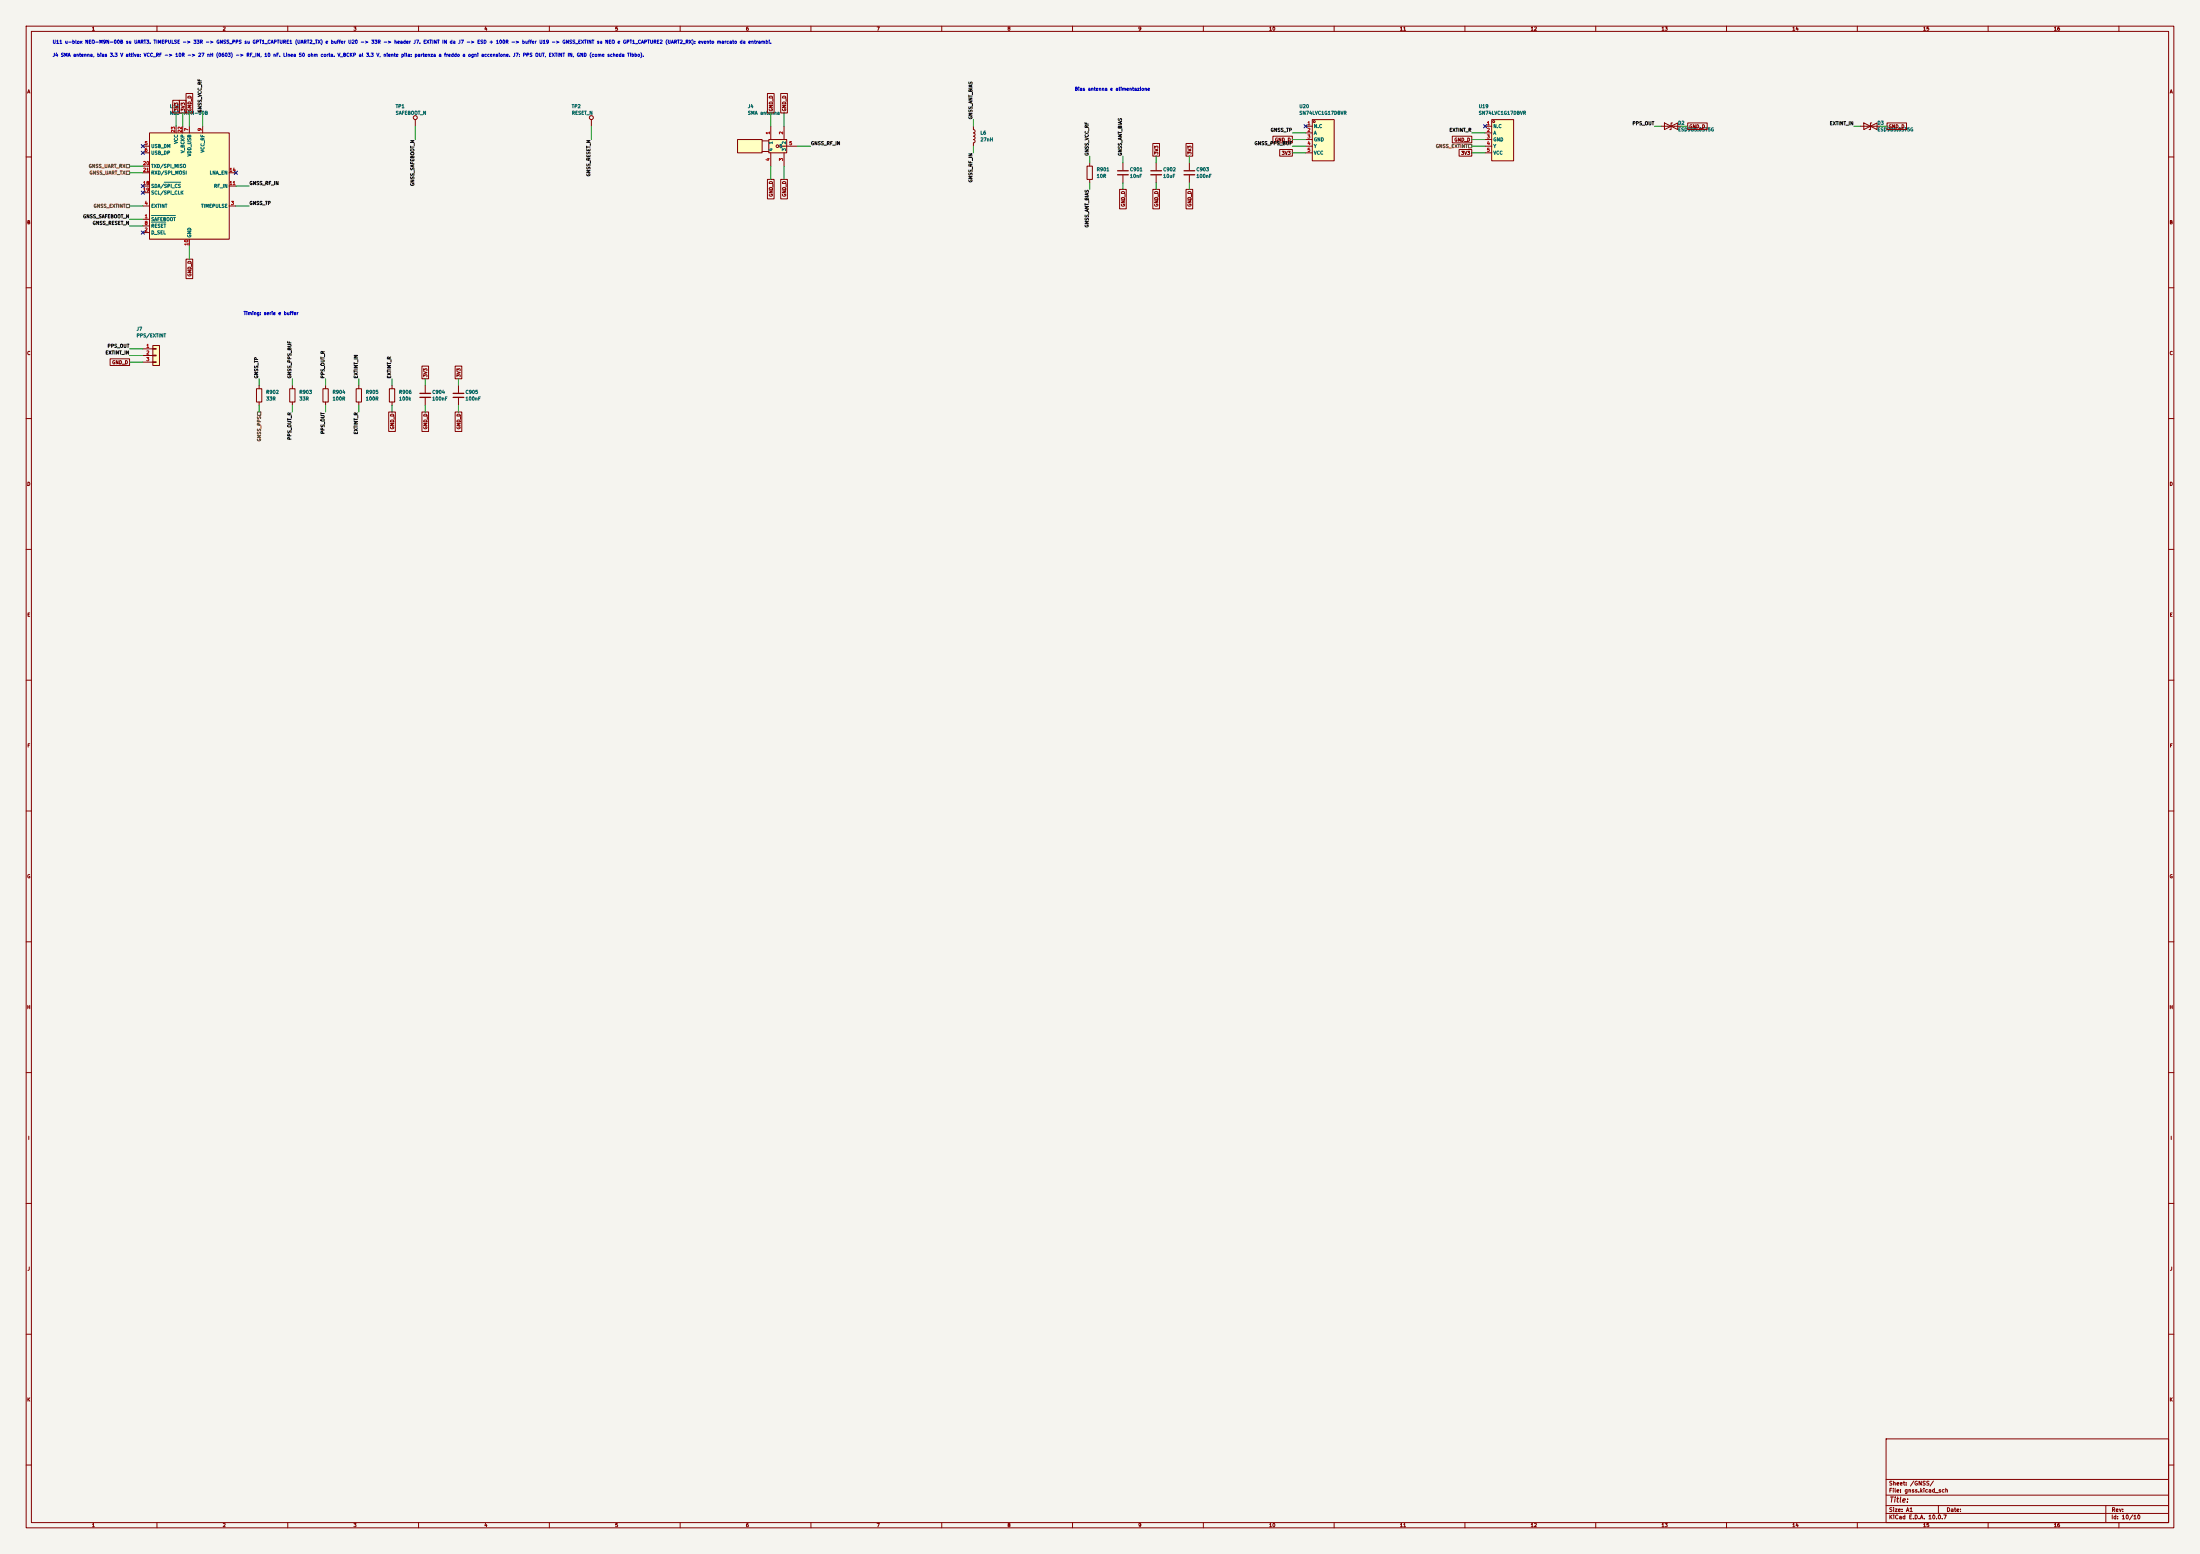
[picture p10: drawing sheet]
(kicad_sch (version 20260306) (generator "eeschema") (generator_version "10.0") (paper "A1") (lib_symbols (symbol "RF_GPS:NEO-M9N"
  (exclude_from_sim no)
  (in_bom yes)
  (on_board yes)
  (in_pos_files yes)
  (duplicate_pin_numbers_are_jumpers no)
  (property "Reference" "U" (at -13.97 21.59 0) (show_name no) (do_not_autoplace no) (effects (font (size 1.27 1.27))))
  (property "Value" "NEO-M9N" (at 11.43 21.59 0) (show_name no) (do_not_autoplace no) (effects (font (size 1.27 1.27))))
  (property "Footprint" "RF_GPS:ublox_NEO" (at 10.16 -21.59 0) (show_name no) (do_not_autoplace no) (hide yes) (effects (font (size 1.27 1.27))))
  (property "Datasheet" "https://www.u-blox.com/sites/default/files/NEO-M9N-00B_DataSheet_UBX-19014285.pdf" (at 0 0 0) (show_name no) (do_not_autoplace no) (hide yes) (effects (font (size 1.27 1.27))))
  (property "Description" "GNSS Module NEO M8, VCC 2.7V to 3.6V" (at 0 0 0) (show_name no) (do_not_autoplace no) (hide yes) (effects (font (size 1.27 1.27))))
  (symbol "NEO-M9N_0_1"
   (rectangle (start -15.24 20.32) (end 15.24 -20.32) (stroke (width 0.254) (type default)) (fill (type background))))
  (symbol "NEO-M9N_1_1"
   (pin input line (at -17.78 -12.7 0) (length 2.54) (name "~{SAFEBOOT}" (effects (font (size 1.27 1.27)))) (number "1" (effects (font (size 1.27 1.27)))))
   (pin input line (at -17.78 -17.78 0) (length 2.54) (name "D_SEL" (effects (font (size 1.27 1.27)))) (number "2" (effects (font (size 1.27 1.27)))))
   (pin output line (at 17.78 -7.62 180) (length 2.54) (name "TIMEPULSE" (effects (font (size 1.27 1.27)))) (number "3" (effects (font (size 1.27 1.27)))))
   (pin input line (at -17.78 -7.62 0) (length 2.54) (name "EXTINT" (effects (font (size 1.27 1.27)))) (number "4" (effects (font (size 1.27 1.27)))))
   (pin bidirectional line (at -17.78 15.24 0) (length 2.54) (name "USB_DM" (effects (font (size 1.27 1.27)))) (number "5" (effects (font (size 1.27 1.27)))))
   (pin bidirectional line (at -17.78 12.7 0) (length 2.54) (name "USB_DP" (effects (font (size 1.27 1.27)))) (number "6" (effects (font (size 1.27 1.27)))))
   (pin power_in line (at 0 22.86 270) (length 2.54) (name "VDD_USB" (effects (font (size 1.27 1.27)))) (number "7" (effects (font (size 1.27 1.27)))))
   (pin input line (at -17.78 -15.24 0) (length 2.54) (name "~{RESET}" (effects (font (size 1.27 1.27)))) (number "8" (effects (font (size 1.27 1.27)))))
   (pin power_out line (at 5.08 22.86 270) (length 2.54) (name "VCC_RF" (effects (font (size 1.27 1.27)))) (number "9" (effects (font (size 1.27 1.27)))))
   (pin power_in line (at 0 -22.86 90) (length 2.54) (name "GND" (effects (font (size 1.27 1.27)))) (number "10" (effects (font (size 1.27 1.27)))))
   (pin input line (at 17.78 0 180) (length 2.54) (name "RF_IN" (effects (font (size 1.27 1.27)))) (number "11" (effects (font (size 1.27 1.27)))))
   (pin passive line (at 0 -22.86 90) (length 2.54) (hide yes) (name "GND" (effects (font (size 1.27 1.27)))) (number "12" (effects (font (size 1.27 1.27)))))
   (pin passive line (at 0 -22.86 90) (length 2.54) (hide yes) (name "GND" (effects (font (size 1.27 1.27)))) (number "13" (effects (font (size 1.27 1.27)))))
   (pin output line (at 17.78 5.08 180) (length 2.54) (name "LNA_EN" (effects (font (size 1.27 1.27)))) (number "14" (effects (font (size 1.27 1.27)))))
   (pin no_connect line (at 15.24 -10.16 180) (length 2.54) (hide yes) (name "RESERVED" (effects (font (size 1.27 1.27)))) (number "15" (effects (font (size 1.27 1.27)))))
   (pin no_connect line (at 15.24 -12.7 180) (length 2.54) (hide yes) (name "RESERVED" (effects (font (size 1.27 1.27)))) (number "16" (effects (font (size 1.27 1.27)))))
   (pin no_connect line (at 15.24 -15.24 180) (length 2.54) (hide yes) (name "RESERVED" (effects (font (size 1.27 1.27)))) (number "17" (effects (font (size 1.27 1.27)))))
   (pin bidirectional line (at -17.78 0 0) (length 2.54) (name "SDA/~{SPI_CS}" (effects (font (size 1.27 1.27)))) (number "18" (effects (font (size 1.27 1.27)))))
   (pin input line (at -17.78 -2.54 0) (length 2.54) (name "SCL/SPI_CLK" (effects (font (size 1.27 1.27)))) (number "19" (effects (font (size 1.27 1.27)))))
   (pin output line (at -17.78 7.62 0) (length 2.54) (name "TXD/SPI_MISO" (effects (font (size 1.27 1.27)))) (number "20" (effects (font (size 1.27 1.27)))))
   (pin input line (at -17.78 5.08 0) (length 2.54) (name "RXD/SPI_MOSI" (effects (font (size 1.27 1.27)))) (number "21" (effects (font (size 1.27 1.27)))))
   (pin power_in line (at -2.54 22.86 270) (length 2.54) (name "V_BCKP" (effects (font (size 1.27 1.27)))) (number "22" (effects (font (size 1.27 1.27)))))
   (pin power_in line (at -5.08 22.86 270) (length 2.54) (name "VCC" (effects (font (size 1.27 1.27)))) (number "23" (effects (font (size 1.27 1.27)))))
   (pin passive line (at 0 -22.86 90) (length 2.54) (hide yes) (name "GND" (effects (font (size 1.27 1.27)))) (number "24" (effects (font (size 1.27 1.27))))))
  (embedded_fonts no)) (symbol "Device:L"
  (pin_numbers (hide yes))
  (pin_names
   (offset 1.016) (hide yes))
  (exclude_from_sim no)
  (in_bom yes)
  (on_board yes)
  (in_pos_files yes)
  (duplicate_pin_numbers_are_jumpers no)
  (property "Reference" "L" (at -1.27 0 90) (show_name no) (do_not_autoplace no) (effects (font (size 1.27 1.27))))
  (property "Value" "L" (at 1.905 0 90) (show_name no) (do_not_autoplace no) (effects (font (size 1.27 1.27))))
  (property "Footprint" "" (at 0 0 0) (show_name no) (do_not_autoplace no) (hide yes) (effects (font (size 1.27 1.27))))
  (property "Datasheet" "" (at 0 0 0) (show_name no) (do_not_autoplace no) (hide yes) (effects (font (size 1.27 1.27))))
  (property "Description" "Inductor" (at 0 0 0) (show_name no) (do_not_autoplace no) (hide yes) (effects (font (size 1.27 1.27))))
  (symbol "L_0_1"
   (arc (start 0 2.54) (mid 0.6323 1.905) (end 0 1.27) (stroke (width 0) (type default)) (fill (type none)))
   (arc (start 0 1.27) (mid 0.6323 0.635) (end 0 0) (stroke (width 0) (type default)) (fill (type none)))
   (arc (start 0 0) (mid 0.6323 -0.635) (end 0 -1.27) (stroke (width 0) (type default)) (fill (type none)))
   (arc (start 0 -1.27) (mid 0.6323 -1.905) (end 0 -2.54) (stroke (width 0) (type default)) (fill (type none))))
  (symbol "L_1_1"
   (pin passive line (at 0 3.81 270) (length 1.27) (name "1" (effects (font (size 1.27 1.27)))) (number "1" (effects (font (size 1.27 1.27)))))
   (pin passive line (at 0 -3.81 90) (length 1.27) (name "2" (effects (font (size 1.27 1.27)))) (number "2" (effects (font (size 1.27 1.27))))))
  (embedded_fonts no)) (symbol "Connector_Generic:Conn_01x03"
  (pin_names
   (offset 1.016) (hide yes))
  (exclude_from_sim no)
  (in_bom yes)
  (on_board yes)
  (in_pos_files yes)
  (duplicate_pin_numbers_are_jumpers no)
  (property "Reference" "J" (at 0 5.08 0) (show_name no) (do_not_autoplace no) (effects (font (size 1.27 1.27))))
  (property "Value" "Conn_01x03" (at 0 -5.08 0) (show_name no) (do_not_autoplace no) (effects (font (size 1.27 1.27))))
  (property "Footprint" "" (at 0 0 0) (show_name no) (do_not_autoplace no) (hide yes) (effects (font (size 1.27 1.27))))
  (property "Datasheet" "" (at 0 0 0) (show_name no) (do_not_autoplace no) (hide yes) (effects (font (size 1.27 1.27))))
  (property "Description" "Generic connector, single row, 01x03, script generated (kicad-library-utils/schlib/autogen/connector/)" (at 0 0 0) (show_name no) (do_not_autoplace no) (hide yes) (effects (font (size 1.27 1.27))))
  (symbol "Conn_01x03_1_1"
   (rectangle (start -1.27 3.81) (end 1.27 -3.81) (stroke (width 0.254) (type default)) (fill (type background)))
   (rectangle (start -1.27 2.667) (end 0 2.413) (stroke (width 0.1524) (type default)) (fill (type none)))
   (rectangle (start -1.27 0.127) (end 0 -0.127) (stroke (width 0.1524) (type default)) (fill (type none)))
   (rectangle (start -1.27 -2.413) (end 0 -2.667) (stroke (width 0.1524) (type default)) (fill (type none)))
   (pin passive line (at -5.08 2.54 0) (length 3.81) (name "Pin_1" (effects (font (size 1.27 1.27)))) (number "1" (effects (font (size 1.27 1.27)))))
   (pin passive line (at -5.08 0 0) (length 3.81) (name "Pin_2" (effects (font (size 1.27 1.27)))) (number "2" (effects (font (size 1.27 1.27)))))
   (pin passive line (at -5.08 -2.54 0) (length 3.81) (name "Pin_3" (effects (font (size 1.27 1.27)))) (number "3" (effects (font (size 1.27 1.27))))))
  (embedded_fonts no)) (symbol "Connector:TestPoint"
  (pin_numbers (hide yes))
  (pin_names
   (offset 0.762) (hide yes))
  (exclude_from_sim no)
  (in_bom yes)
  (on_board yes)
  (in_pos_files yes)
  (duplicate_pin_numbers_are_jumpers no)
  (property "Reference" "TP" (at 0 6.858 0) (show_name no) (do_not_autoplace no) (effects (font (size 1.27 1.27))))
  (property "Value" "TestPoint" (at 0 5.08 0) (show_name no) (do_not_autoplace no) (effects (font (size 1.27 1.27))))
  (property "Footprint" "" (at 5.08 0 0) (show_name no) (do_not_autoplace no) (hide yes) (effects (font (size 1.27 1.27))))
  (property "Datasheet" "" (at 5.08 0 0) (show_name no) (do_not_autoplace no) (hide yes) (effects (font (size 1.27 1.27))))
  (property "Description" "test point" (at 0 0 0) (show_name no) (do_not_autoplace no) (hide yes) (effects (font (size 1.27 1.27))))
  (symbol "TestPoint_0_1"
   (circle (center 0 3.302) (radius 0.762) (stroke (width 0) (type default)) (fill (type none))))
  (symbol "TestPoint_1_1"
   (pin passive line (at 0 0 90) (length 2.54) (name "1" (effects (font (size 1.27 1.27)))) (number "1" (effects (font (size 1.27 1.27))))))
  (embedded_fonts no)) (symbol "MIKILAB_BWSMA_KE_P001:BWSMA-KE-P001" (in_bom yes) (on_board yes)
  (property
   "Reference"
   "RF"
   (id 0) (at 0 12.70 0) (effects (font (size 1.27 1.27) ) ))
  (property
   "Value"
   "BWSMA-KE-P001"
   (id 1) (at 0 -12.70 0) (effects (font (size 1.27 1.27) ) ))
  (property
   "Footprint"
   "MIKILAB_BWSMA_KE_P001:SMA-SMD_BWSMA-KE-P001"
   (id 2) (at 0 -15.24 0) (effects (font (size 1.27 1.27) ) hide))
  (property
   "Datasheet"
   "https://lcsc.com/product-detail/New-Arrivals_BAT-WIRELESS-BWSMA-KE-P001_C496550.html"
   (id 3) (at 0 -17.78 0) (effects (font (size 1.27 1.27) ) hide))
  (property
   "Manufacturer"
   "BAT WIRELESS(蝙蝠无线)"
   (id 4) (at 0 -20.32 0) (effects (font (size 1.27 1.27) ) hide))
  (property
   "MPN"
   "BWSMA-KE-P001"
   (id 5) (at 0 -22.86 0) (effects (font (size 1.27 1.27) ) hide))
  (property
   "LCSC Part"
   "C496550"
   (id 6) (at 0 -25.40 0) (effects (font (size 1.27 1.27) ) hide))
  (property
   "ki_keywords"
   "RF Connectors / Coaxial Connectors"
   (id 8) (at 0 -27.94 0) (effects (font (size 1.27 1.27) ) hide))
  (symbol "BWSMA-KE-P001_0_1"
   (rectangle (start -11.43 2.54) (end -2.03 -2.54) (stroke (width 0) (type default)) (fill (type background)))
   (rectangle (start 0.51 2.54) (end 7.37 -2.54) (stroke (width 0) (type default)) (fill (type background)))
   (circle (center 3.81 -0.00) (radius 0.51) (stroke (width 0) (type default)) (fill (type none)))
   (polyline (pts (xy -2.03 2.03) (xy 0.51 2.03)) (stroke (width 0) (type default)) (fill (type none)))
   (polyline (pts (xy -2.03 -2.03) (xy 0.51 -2.03)) (stroke (width 0) (type default)) (fill (type none)))
   (polyline (pts (xy 4.32 -0.00) (xy 6.35 -0.00)) (stroke (width 0) (type default)) (fill (type none)))
   (pin unspecified line (at 1.27 7.62 270) (length 5.08) (name "1" (effects (font (size 1.27 1.27)))) (number "1" (effects (font (size 1.27 1.27)))))
   (pin unspecified line (at 6.35 7.62 270) (length 5.08) (name "2" (effects (font (size 1.27 1.27)))) (number "2" (effects (font (size 1.27 1.27)))))
   (pin unspecified line (at 6.35 -7.62 90) (length 5.08) (name "3" (effects (font (size 1.27 1.27)))) (number "3" (effects (font (size 1.27 1.27)))))
   (pin unspecified line (at 1.27 -7.62 90) (length 5.08) (name "4" (effects (font (size 1.27 1.27)))) (number "4" (effects (font (size 1.27 1.27)))))
   (pin unspecified line (at 11.43 -0.00 180) (length 5.08) (name "5" (effects (font (size 1.27 1.27)))) (number "5" (effects (font (size 1.27 1.27))))))) (symbol "Device:R"
  (pin_numbers (hide yes))
  (pin_names
   (offset 0))
  (exclude_from_sim no)
  (in_bom yes)
  (on_board yes)
  (in_pos_files yes)
  (duplicate_pin_numbers_are_jumpers no)
  (property "Reference" "R" (at 2.032 0 90) (show_name no) (do_not_autoplace no) (effects (font (size 1.27 1.27))))
  (property "Value" "R" (at 0 0 90) (show_name no) (do_not_autoplace no) (effects (font (size 1.27 1.27))))
  (property "Footprint" "" (at -1.778 0 90) (show_name no) (do_not_autoplace no) (hide yes) (effects (font (size 1.27 1.27))))
  (property "Datasheet" "" (at 0 0 0) (show_name no) (do_not_autoplace no) (hide yes) (effects (font (size 1.27 1.27))))
  (property "Description" "Resistor" (at 0 0 0) (show_name no) (do_not_autoplace no) (hide yes) (effects (font (size 1.27 1.27))))
  (symbol "R_0_1"
   (rectangle (start -1.016 -2.54) (end 1.016 2.54) (stroke (width 0.254) (type default)) (fill (type none))))
  (symbol "R_1_1"
   (pin passive line (at 0 3.81 270) (length 1.27) (name "" (effects (font (size 1.27 1.27)))) (number "1" (effects (font (size 1.27 1.27)))))
   (pin passive line (at 0 -3.81 90) (length 1.27) (name "" (effects (font (size 1.27 1.27)))) (number "2" (effects (font (size 1.27 1.27))))))
  (embedded_fonts no)) (symbol "Device:C"
  (pin_numbers (hide yes))
  (pin_names
   (offset 0.254))
  (exclude_from_sim no)
  (in_bom yes)
  (on_board yes)
  (in_pos_files yes)
  (duplicate_pin_numbers_are_jumpers no)
  (property "Reference" "C" (at 0.635 2.54 0) (show_name no) (do_not_autoplace no) (effects (font (size 1.27 1.27)) (justify left)))
  (property "Value" "C" (at 0.635 -2.54 0) (show_name no) (do_not_autoplace no) (effects (font (size 1.27 1.27)) (justify left)))
  (property "Footprint" "" (at 0.9652 -3.81 0) (show_name no) (do_not_autoplace no) (hide yes) (effects (font (size 1.27 1.27))))
  (property "Datasheet" "" (at 0 0 0) (show_name no) (do_not_autoplace no) (hide yes) (effects (font (size 1.27 1.27))))
  (property "Description" "Unpolarized capacitor" (at 0 0 0) (show_name no) (do_not_autoplace no) (hide yes) (effects (font (size 1.27 1.27))))
  (symbol "C_0_1"
   (polyline (pts (xy -2.032 0.762) (xy 2.032 0.762)) (stroke (width 0.508) (type default)) (fill (type none)))
   (polyline (pts (xy -2.032 -0.762) (xy 2.032 -0.762)) (stroke (width 0.508) (type default)) (fill (type none))))
  (symbol "C_1_1"
   (pin passive line (at 0 3.81 270) (length 2.794) (name "" (effects (font (size 1.27 1.27)))) (number "1" (effects (font (size 1.27 1.27)))))
   (pin passive line (at 0 -3.81 90) (length 2.794) (name "" (effects (font (size 1.27 1.27)))) (number "2" (effects (font (size 1.27 1.27))))))
  (embedded_fonts no)) (symbol "MIKILAB_SN74LVC1G17DBVR:SN74LVC1G17DBVR" (in_bom yes) (on_board yes)
  (property
   "Reference"
   "U"
   (id 0) (at 0 10.16 0) (effects (font (size 1.27 1.27) ) ))
  (property
   "Value"
   "SN74LVC1G17DBVR"
   (id 1) (at 0 -10.16 0) (effects (font (size 1.27 1.27) ) ))
  (property
   "Footprint"
   "MIKILAB_SN74LVC1G17DBVR:SOT-23-5_L3.0-W1.7-P0.95-LS2.8-BR"
   (id 2) (at 0 -12.70 0) (effects (font (size 1.27 1.27) ) hide))
  (property
   "Datasheet"
   "https://lcsc.com/product-detail/74-Series_TI_SN74LVC1G17DBVR_SN74LVC1G17DBVR_C7836.html"
   (id 3) (at 0 -15.24 0) (effects (font (size 1.27 1.27) ) hide))
  (property
   "Manufacturer"
   "TI(德州仪器)"
   (id 4) (at 0 -17.78 0) (effects (font (size 1.27 1.27) ) hide))
  (property
   "MPN"
   "SN74LVC1G17DBVR"
   (id 5) (at 0 -20.32 0) (effects (font (size 1.27 1.27) ) hide))
  (property
   "LCSC Part"
   "C7836"
   (id 6) (at 0 -22.86 0) (effects (font (size 1.27 1.27) ) hide))
  (property
   "ki_keywords"
   "Buffers / Drivers"
   (id 8) (at 0 -25.40 0) (effects (font (size 1.27 1.27) ) hide))
  (symbol "SN74LVC1G17DBVR_0_1"
   (rectangle (start -2.54 7.62) (end 5.84 -8.13) (stroke (width 0) (type default)) (fill (type background)))
   (circle (center -1.78 6.86) (radius 0.38) (stroke (width 0) (type default)) (fill (type none)))
   (pin unspecified line (at -5.08 5.08 0) (length 2.54) (name "N.C" (effects (font (size 1.27 1.27)))) (number "1" (effects (font (size 1.27 1.27)))))
   (pin unspecified line (at -5.08 2.54 0) (length 2.54) (name "A" (effects (font (size 1.27 1.27)))) (number "2" (effects (font (size 1.27 1.27)))))
   (pin unspecified line (at -5.08 -0.00 0) (length 2.54) (name "GND" (effects (font (size 1.27 1.27)))) (number "3" (effects (font (size 1.27 1.27)))))
   (pin unspecified line (at -5.08 -2.54 0) (length 2.54) (name "Y" (effects (font (size 1.27 1.27)))) (number "4" (effects (font (size 1.27 1.27)))))
   (pin unspecified line (at -5.08 -5.08 0) (length 2.54) (name "VCC" (effects (font (size 1.27 1.27)))) (number "5" (effects (font (size 1.27 1.27))))))) (symbol "Device:D_TVS"
  (pin_numbers (hide yes))
  (pin_names
   (offset 1.016) (hide yes))
  (exclude_from_sim no)
  (in_bom yes)
  (on_board yes)
  (in_pos_files yes)
  (duplicate_pin_numbers_are_jumpers no)
  (property "Reference" "D" (at 0 2.54 0) (show_name no) (do_not_autoplace no) (effects (font (size 1.27 1.27))))
  (property "Value" "D_TVS" (at 0 -2.54 0) (show_name no) (do_not_autoplace no) (effects (font (size 1.27 1.27))))
  (property "Footprint" "" (at 0 0 0) (show_name no) (do_not_autoplace no) (hide yes) (effects (font (size 1.27 1.27))))
  (property "Datasheet" "" (at 0 0 0) (show_name no) (do_not_autoplace no) (hide yes) (effects (font (size 1.27 1.27))))
  (property "Description" "Bidirectional transient-voltage-suppression diode" (at 0 0 0) (show_name no) (do_not_autoplace no) (hide yes) (effects (font (size 1.27 1.27))))
  (symbol "D_TVS_0_1"
   (polyline (pts (xy -2.54 1.27) (xy -2.54 -1.27) (xy 2.54 1.27) (xy 2.54 -1.27) (xy -2.54 1.27)) (stroke (width 0.254) (type default)) (fill (type none)))
   (polyline (pts (xy 0.508 1.27) (xy 0 1.27) (xy 0 -1.27) (xy -0.508 -1.27)) (stroke (width 0.254) (type default)) (fill (type none)))
   (polyline (pts (xy 1.27 0) (xy -1.27 0)) (stroke (width 0) (type default)) (fill (type none))))
  (symbol "D_TVS_1_1"
   (pin passive line (at -3.81 0 0) (length 2.54) (name "A1" (effects (font (size 1.27 1.27)))) (number "1" (effects (font (size 1.27 1.27)))))
   (pin passive line (at 3.81 0 180) (length 2.54) (name "A2" (effects (font (size 1.27 1.27)))) (number "2" (effects (font (size 1.27 1.27))))))
  (embedded_fonts no))) (text "U11 u-blox NEO-M9N-00B su UART3. TIMEPULSE -> 33R -> GNSS_PPS su GPT1_CAPTURE1 (UART2_TX) e buffer U20 -> 33R -> header J7. EXTINT IN da J7 -> ESD + 100R -> buffer U19 -> GNSS_EXTINT su NEO e GPT1_CAPTURE2 (UART2_RX): evento marcato da entrambi." (exclude_from_sim no) (at 20.00 17.00 0) (effects (font (size 1.27 1.27)) (justify left bottom))) (text "J4 SMA antenna, bias 3.3 V attiva: VCC_RF -> 10R -> 27 nH (0603) -> RF_IN, 10 nF. Linea 50 ohm corta. V_BCKP al 3.3 V, niente pila: partenza a freddo a ogni accensione. J7: PPS OUT, EXTINT IN, GND (come scheda Tibbo)." (exclude_from_sim no) (at 20.00 22.00 0) (effects (font (size 1.27 1.27)) (justify left bottom))) (wire (pts (xy 54.61 83.82) (xy 49.53 83.82)) (stroke (width 0) (type default))) (label "GNSS_SAFEBOOT_N" (at 49.53 83.82 180) (effects (font (size 1.27 1.27)) (justify right bottom))) (no_connect (at 54.61 88.90)) (wire (pts (xy 90.17 78.74) (xy 95.25 78.74)) (stroke (width 0) (type default))) (label "GNSS_TP" (at 95.25 78.74 0) (effects (font (size 1.27 1.27)) (justify left bottom))) (wire (pts (xy 54.61 78.74) (xy 49.53 78.74)) (stroke (width 0) (type default))) (hierarchical_label "GNSS_EXTINT" (shape passive) (at 49.53 78.74 180) (effects (font (size 1.27 1.27)) (justify right))) (no_connect (at 54.61 55.88)) (no_connect (at 54.61 58.42)) (wire (pts (xy 72.39 48.26) (xy 72.39 43.18)) (stroke (width 0) (type default))) (global_label "GND_D" (shape passive) (at 72.39 43.18 90) (fields_autoplaced yes) (effects (font (size 1.27 1.27)) (justify left))) (wire (pts (xy 54.61 86.36) (xy 49.53 86.36)) (stroke (width 0) (type default))) (label "GNSS_RESET_N" (at 49.53 86.36 180) (effects (font (size 1.27 1.27)) (justify right bottom))) (wire (pts (xy 77.47 48.26) (xy 77.47 43.18)) (stroke (width 0) (type default))) (label "GNSS_VCC_RF" (at 77.47 43.18 90) (effects (font (size 1.27 1.27)) (justify left bottom))) (wire (pts (xy 72.39 93.98) (xy 72.39 99.06)) (stroke (width 0) (type default))) (global_label "GND_D" (shape passive) (at 72.39 99.06 270) (fields_autoplaced yes) (effects (font (size 1.27 1.27)) (justify right))) (wire (pts (xy 90.17 71.12) (xy 95.25 71.12)) (stroke (width 0) (type default))) (label "GNSS_RF_IN" (at 95.25 71.12 0) (effects (font (size 1.27 1.27)) (justify left bottom))) (no_connect (at 90.17 66.04)) (no_connect (at 54.61 71.12)) (no_connect (at 54.61 73.66)) (wire (pts (xy 54.61 63.50) (xy 49.53 63.50)) (stroke (width 0) (type default))) (hierarchical_label "GNSS_UART_RX" (shape passive) (at 49.53 63.50 180) (effects (font (size 1.27 1.27)) (justify right))) (wire (pts (xy 54.61 66.04) (xy 49.53 66.04)) (stroke (width 0) (type default))) (hierarchical_label "GNSS_UART_TX" (shape passive) (at 49.53 66.04 180) (effects (font (size 1.27 1.27)) (justify right))) (wire (pts (xy 69.85 48.26) (xy 69.85 43.18)) (stroke (width 0) (type default))) (global_label "3V3" (shape passive) (at 69.85 43.18 90) (fields_autoplaced yes) (effects (font (size 1.27 1.27)) (justify left))) (wire (pts (xy 67.31 48.26) (xy 67.31 43.18)) (stroke (width 0) (type default))) (global_label "3V3" (shape passive) (at 67.31 43.18 90) (fields_autoplaced yes) (effects (font (size 1.27 1.27)) (justify left))) (symbol (lib_id "RF_GPS:NEO-M9N") (at 72.39 71.12 0) (unit 1) (body_style 1) (exclude_from_sim no) (in_bom yes) (on_board yes) (in_pos_files yes) (dnp no) (property "Reference" "U11" (at 64.77 40.64 0) (effects (font (size 1.27 1.27)) (justify left))) (property "Value" "NEO-M9N-00B" (at 64.77 43.18 0) (effects (font (size 1.27 1.27)) (justify left))) (property "Footprint" "RF_GPS:ublox_NEO" (at 72.39 71.12 0) (hide yes) (effects (font (size 1.27 1.27)))) (property "Datasheet" "" (at 72.39 71.12 0) (hide yes) (effects (font (size 1.27 1.27)))) (property "Description" "" (at 72.39 71.12 0) (hide yes) (effects (font (size 1.27 1.27)))) (property "MPN" "NEO-M9N-00B" (at 72.39 71.12 0) (hide yes) (effects (font (size 1.27 1.27)))) (pin "1") (pin "2") (pin "3") (pin "4") (pin "5") (pin "6") (pin "7") (pin "8") (pin "9") (pin "10") (pin "11") (pin "12") (pin "13") (pin "14") (pin "15") (pin "16") (pin "17") (pin "18") (pin "19") (pin "20") (pin "21") (pin "22") (pin "23") (pin "24")) (wire (pts (xy 158.75 48.26) (xy 158.75 53.34)) (stroke (width 0) (type default))) (label "GNSS_SAFEBOOT_N" (at 158.75 53.34 270) (effects (font (size 1.27 1.27)) (justify right bottom))) (symbol (lib_id "Connector:TestPoint") (at 158.75 48.26 0) (unit 1) (body_style 1) (exclude_from_sim no) (in_bom no) (on_board yes) (in_pos_files yes) (dnp no) (property "Reference" "TP1" (at 151.13 40.64 0) (effects (font (size 1.27 1.27)) (justify left))) (property "Value" "SAFEBOOT_N" (at 151.13 43.18 0) (effects (font (size 1.27 1.27)) (justify left))) (property "Footprint" "TestPoint:TestPoint_Pad_D1.0mm" (at 158.75 48.26 0) (hide yes) (effects (font (size 1.27 1.27)))) (property "Datasheet" "" (at 158.75 48.26 0) (hide yes) (effects (font (size 1.27 1.27)))) (property "Description" "" (at 158.75 48.26 0) (hide yes) (effects (font (size 1.27 1.27)))) (pin "1")) (wire (pts (xy 226.06 48.26) (xy 226.06 53.34)) (stroke (width 0) (type default))) (label "GNSS_RESET_N" (at 226.06 53.34 270) (effects (font (size 1.27 1.27)) (justify right bottom))) (symbol (lib_id "Connector:TestPoint") (at 226.06 48.26 0) (unit 1) (body_style 1) (exclude_from_sim no) (in_bom no) (on_board yes) (in_pos_files yes) (dnp no) (property "Reference" "TP2" (at 218.44 40.64 0) (effects (font (size 1.27 1.27)) (justify left))) (property "Value" "RESET_N" (at 218.44 43.18 0) (effects (font (size 1.27 1.27)) (justify left))) (property "Footprint" "TestPoint:TestPoint_Pad_D1.0mm" (at 226.06 48.26 0) (hide yes) (effects (font (size 1.27 1.27)))) (property "Datasheet" "" (at 226.06 48.26 0) (hide yes) (effects (font (size 1.27 1.27)))) (property "Description" "" (at 226.06 48.26 0) (hide yes) (effects (font (size 1.27 1.27)))) (pin "1")) (wire (pts (xy 294.64 48.26) (xy 294.64 43.18)) (stroke (width 0) (type default))) (global_label "GND_D" (shape passive) (at 294.64 43.18 90) (fields_autoplaced yes) (effects (font (size 1.27 1.27)) (justify left))) (wire (pts (xy 299.72 48.26) (xy 299.72 43.18)) (stroke (width 0) (type default))) (global_label "GND_D" (shape passive) (at 299.72 43.18 90) (fields_autoplaced yes) (effects (font (size 1.27 1.27)) (justify left))) (wire (pts (xy 299.72 63.50) (xy 299.72 68.58)) (stroke (width 0) (type default))) (global_label "GND_D" (shape passive) (at 299.72 68.58 270) (fields_autoplaced yes) (effects (font (size 1.27 1.27)) (justify right))) (wire (pts (xy 294.64 63.50) (xy 294.64 68.58)) (stroke (width 0) (type default))) (global_label "GND_D" (shape passive) (at 294.64 68.58 270) (fields_autoplaced yes) (effects (font (size 1.27 1.27)) (justify right))) (wire (pts (xy 304.80 55.88) (xy 309.88 55.88)) (stroke (width 0) (type default))) (label "GNSS_RF_IN" (at 309.88 55.88 0) (effects (font (size 1.27 1.27)) (justify left bottom))) (symbol (lib_id "MIKILAB_BWSMA_KE_P001:BWSMA-KE-P001") (at 293.37 55.88 0) (unit 1) (body_style 1) (exclude_from_sim no) (in_bom yes) (on_board yes) (in_pos_files yes) (dnp no) (property "Reference" "J4" (at 285.75 40.64 0) (effects (font (size 1.27 1.27)) (justify left))) (property "Value" "SMA antenna" (at 285.75 43.18 0) (effects (font (size 1.27 1.27)) (justify left))) (property "Footprint" "Scheda:SMA-SMD_BWSMA-KE-P001" (at 293.37 55.88 0) (hide yes) (effects (font (size 1.27 1.27)))) (property "Datasheet" "" (at 293.37 55.88 0) (hide yes) (effects (font (size 1.27 1.27)))) (property "Description" "" (at 293.37 55.88 0) (hide yes) (effects (font (size 1.27 1.27)))) (property "MPN" "BWSMA-KE-P001" (at 293.37 55.88 0) (hide yes) (effects (font (size 1.27 1.27)))) (property "LCSC" "C496550" (at 293.37 55.88 0) (hide yes) (effects (font (size 1.27 1.27)))) (pin "1") (pin "2") (pin "3") (pin "4") (pin "5")) (wire (pts (xy 372.11 48.26) (xy 372.11 45.72)) (stroke (width 0) (type default))) (label "GNSS_ANT_BIAS" (at 372.11 45.72 90) (effects (font (size 1.27 1.27)) (justify left bottom))) (wire (pts (xy 372.11 55.88) (xy 372.11 58.42)) (stroke (width 0) (type default))) (label "GNSS_RF_IN" (at 372.11 58.42 270) (effects (font (size 1.27 1.27)) (justify right bottom))) (symbol (lib_id "Device:L") (at 372.11 52.07 0) (unit 1) (body_style 1) (exclude_from_sim no) (in_bom yes) (on_board yes) (in_pos_files yes) (dnp no) (property "Reference" "L6" (at 374.65 50.80 0) (effects (font (size 1.27 1.27)) (justify left))) (property "Value" "27nH" (at 374.65 53.34 0) (effects (font (size 1.27 1.27)) (justify left))) (property "Footprint" "Inductor_SMD:L_0603_1608Metric" (at 372.11 52.07 0) (hide yes) (effects (font (size 1.27 1.27)))) (property "Datasheet" "" (at 372.11 52.07 0) (hide yes) (effects (font (size 1.27 1.27)))) (property "Description" "" (at 372.11 52.07 0) (hide yes) (effects (font (size 1.27 1.27)))) (pin "1") (pin "2")) (text "Bias antenna e alimentazione" (exclude_from_sim no) (at 410.72 35.00 0) (effects (font (size 1.27 1.27)) (justify left bottom))) (wire (pts (xy 416.56 62.23) (xy 416.56 59.69)) (stroke (width 0) (type default))) (label "GNSS_VCC_RF" (at 416.56 59.69 90) (effects (font (size 1.27 1.27)) (justify left bottom))) (wire (pts (xy 416.56 69.85) (xy 416.56 72.39)) (stroke (width 0) (type default))) (label "GNSS_ANT_BIAS" (at 416.56 72.39 270) (effects (font (size 1.27 1.27)) (justify right bottom))) (symbol (lib_id "Device:R") (at 416.56 66.04 0) (unit 1) (body_style 1) (exclude_from_sim no) (in_bom yes) (on_board yes) (in_pos_files yes) (dnp no) (property "Reference" "R901" (at 419.10 64.77 0) (effects (font (size 1.27 1.27)) (justify left))) (property "Value" "10R" (at 419.10 67.31 0) (effects (font (size 1.27 1.27)) (justify left))) (property "Footprint" "Resistor_SMD:R_0603_1608Metric" (at 416.56 66.04 0) (hide yes) (effects (font (size 1.27 1.27)))) (property "Datasheet" "" (at 416.56 66.04 0) (hide yes) (effects (font (size 1.27 1.27)))) (property "Description" "" (at 416.56 66.04 0) (hide yes) (effects (font (size 1.27 1.27)))) (pin "1") (pin "2")) (wire (pts (xy 429.26 62.23) (xy 429.26 59.69)) (stroke (width 0) (type default))) (label "GNSS_ANT_BIAS" (at 429.26 59.69 90) (effects (font (size 1.27 1.27)) (justify left bottom))) (wire (pts (xy 429.26 69.85) (xy 429.26 72.39)) (stroke (width 0) (type default))) (global_label "GND_D" (shape passive) (at 429.26 72.39 270) (fields_autoplaced yes) (effects (font (size 1.27 1.27)) (justify right))) (symbol (lib_id "Device:C") (at 429.26 66.04 0) (unit 1) (body_style 1) (exclude_from_sim no) (in_bom yes) (on_board yes) (in_pos_files yes) (dnp no) (property "Reference" "C901" (at 431.80 64.77 0) (effects (font (size 1.27 1.27)) (justify left))) (property "Value" "10nF" (at 431.80 67.31 0) (effects (font (size 1.27 1.27)) (justify left))) (property "Footprint" "Capacitor_SMD:C_0603_1608Metric" (at 429.26 66.04 0) (hide yes) (effects (font (size 1.27 1.27)))) (property "Datasheet" "" (at 429.26 66.04 0) (hide yes) (effects (font (size 1.27 1.27)))) (property "Description" "" (at 429.26 66.04 0) (hide yes) (effects (font (size 1.27 1.27)))) (pin "1") (pin "2")) (wire (pts (xy 441.96 62.23) (xy 441.96 59.69)) (stroke (width 0) (type default))) (global_label "3V3" (shape passive) (at 441.96 59.69 90) (fields_autoplaced yes) (effects (font (size 1.27 1.27)) (justify left))) (wire (pts (xy 441.96 69.85) (xy 441.96 72.39)) (stroke (width 0) (type default))) (global_label "GND_D" (shape passive) (at 441.96 72.39 270) (fields_autoplaced yes) (effects (font (size 1.27 1.27)) (justify right))) (symbol (lib_id "Device:C") (at 441.96 66.04 0) (unit 1) (body_style 1) (exclude_from_sim no) (in_bom yes) (on_board yes) (in_pos_files yes) (dnp no) (property "Reference" "C902" (at 444.50 64.77 0) (effects (font (size 1.27 1.27)) (justify left))) (property "Value" "10uF" (at 444.50 67.31 0) (effects (font (size 1.27 1.27)) (justify left))) (property "Footprint" "Capacitor_SMD:C_0805_2012Metric" (at 441.96 66.04 0) (hide yes) (effects (font (size 1.27 1.27)))) (property "Datasheet" "" (at 441.96 66.04 0) (hide yes) (effects (font (size 1.27 1.27)))) (property "Description" "" (at 441.96 66.04 0) (hide yes) (effects (font (size 1.27 1.27)))) (pin "1") (pin "2")) (wire (pts (xy 454.66 62.23) (xy 454.66 59.69)) (stroke (width 0) (type default))) (global_label "3V3" (shape passive) (at 454.66 59.69 90) (fields_autoplaced yes) (effects (font (size 1.27 1.27)) (justify left))) (wire (pts (xy 454.66 69.85) (xy 454.66 72.39)) (stroke (width 0) (type default))) (global_label "GND_D" (shape passive) (at 454.66 72.39 270) (fields_autoplaced yes) (effects (font (size 1.27 1.27)) (justify right))) (symbol (lib_id "Device:C") (at 454.66 66.04 0) (unit 1) (body_style 1) (exclude_from_sim no) (in_bom yes) (on_board yes) (in_pos_files yes) (dnp no) (property "Reference" "C903" (at 457.20 64.77 0) (effects (font (size 1.27 1.27)) (justify left))) (property "Value" "100nF" (at 457.20 67.31 0) (effects (font (size 1.27 1.27)) (justify left))) (property "Footprint" "Capacitor_SMD:C_0603_1608Metric" (at 454.66 66.04 0) (hide yes) (effects (font (size 1.27 1.27)))) (property "Datasheet" "" (at 454.66 66.04 0) (hide yes) (effects (font (size 1.27 1.27)))) (property "Description" "" (at 454.66 66.04 0) (hide yes) (effects (font (size 1.27 1.27)))) (pin "1") (pin "2")) (no_connect (at 499.11 48.26)) (wire (pts (xy 499.11 50.80) (xy 494.03 50.80)) (stroke (width 0) (type default))) (label "GNSS_TP" (at 494.03 50.80 180) (effects (font (size 1.27 1.27)) (justify right bottom))) (wire (pts (xy 499.11 53.34) (xy 494.03 53.34)) (stroke (width 0) (type default))) (global_label "GND_D" (shape passive) (at 494.03 53.34 180) (fields_autoplaced yes) (effects (font (size 1.27 1.27)) (justify right))) (wire (pts (xy 499.11 55.88) (xy 494.03 55.88)) (stroke (width 0) (type default))) (label "GNSS_PPS_BUF" (at 494.03 55.88 180) (effects (font (size 1.27 1.27)) (justify right bottom))) (wire (pts (xy 499.11 58.42) (xy 494.03 58.42)) (stroke (width 0) (type default))) (global_label "3V3" (shape passive) (at 494.03 58.42 180) (fields_autoplaced yes) (effects (font (size 1.27 1.27)) (justify right))) (symbol (lib_id "MIKILAB_SN74LVC1G17DBVR:SN74LVC1G17DBVR") (at 504.19 53.34 0) (unit 1) (body_style 1) (exclude_from_sim no) (in_bom yes) (on_board yes) (in_pos_files yes) (dnp no) (property "Reference" "U20" (at 496.57 40.64 0) (effects (font (size 1.27 1.27)) (justify left))) (property "Value" "SN74LVC1G17DBVR" (at 496.57 43.18 0) (effects (font (size 1.27 1.27)) (justify left))) (property "Footprint" "MIKILAB_SN74LVC1G17DBVR:SOT-23-5_L3.0-W1.7-P0.95-LS2.8-BR" (at 504.19 53.34 0) (hide yes) (effects (font (size 1.27 1.27)))) (property "Datasheet" "" (at 504.19 53.34 0) (hide yes) (effects (font (size 1.27 1.27)))) (property "Description" "" (at 504.19 53.34 0) (hide yes) (effects (font (size 1.27 1.27)))) (property "MPN" "SN74LVC1G17DBVR" (at 504.19 53.34 0) (hide yes) (effects (font (size 1.27 1.27)))) (property "LCSC" "C7836" (at 504.19 53.34 0) (hide yes) (effects (font (size 1.27 1.27)))) (pin "1") (pin "2") (pin "3") (pin "4") (pin "5")) (no_connect (at 567.69 48.26)) (wire (pts (xy 567.69 50.80) (xy 562.61 50.80)) (stroke (width 0) (type default))) (label "EXTINT_R" (at 562.61 50.80 180) (effects (font (size 1.27 1.27)) (justify right bottom))) (wire (pts (xy 567.69 53.34) (xy 562.61 53.34)) (stroke (width 0) (type default))) (global_label "GND_D" (shape passive) (at 562.61 53.34 180) (fields_autoplaced yes) (effects (font (size 1.27 1.27)) (justify right))) (wire (pts (xy 567.69 55.88) (xy 562.61 55.88)) (stroke (width 0) (type default))) (hierarchical_label "GNSS_EXTINT" (shape passive) (at 562.61 55.88 180) (effects (font (size 1.27 1.27)) (justify right))) (wire (pts (xy 567.69 58.42) (xy 562.61 58.42)) (stroke (width 0) (type default))) (global_label "3V3" (shape passive) (at 562.61 58.42 180) (fields_autoplaced yes) (effects (font (size 1.27 1.27)) (justify right))) (symbol (lib_id "MIKILAB_SN74LVC1G17DBVR:SN74LVC1G17DBVR") (at 572.77 53.34 0) (unit 1) (body_style 1) (exclude_from_sim no) (in_bom yes) (on_board yes) (in_pos_files yes) (dnp no) (property "Reference" "U19" (at 565.15 40.64 0) (effects (font (size 1.27 1.27)) (justify left))) (property "Value" "SN74LVC1G17DBVR" (at 565.15 43.18 0) (effects (font (size 1.27 1.27)) (justify left))) (property "Footprint" "MIKILAB_SN74LVC1G17DBVR:SOT-23-5_L3.0-W1.7-P0.95-LS2.8-BR" (at 572.77 53.34 0) (hide yes) (effects (font (size 1.27 1.27)))) (property "Datasheet" "" (at 572.77 53.34 0) (hide yes) (effects (font (size 1.27 1.27)))) (property "Description" "" (at 572.77 53.34 0) (hide yes) (effects (font (size 1.27 1.27)))) (property "MPN" "SN74LVC1G17DBVR" (at 572.77 53.34 0) (hide yes) (effects (font (size 1.27 1.27)))) (property "LCSC" "C7836" (at 572.77 53.34 0) (hide yes) (effects (font (size 1.27 1.27)))) (pin "1") (pin "2") (pin "3") (pin "4") (pin "5")) (wire (pts (xy 635.00 48.26) (xy 632.46 48.26)) (stroke (width 0) (type default))) (label "PPS_OUT" (at 632.46 48.26 180) (effects (font (size 1.27 1.27)) (justify right bottom))) (wire (pts (xy 642.62 48.26) (xy 645.16 48.26)) (stroke (width 0) (type default))) (global_label "GND_D" (shape passive) (at 645.16 48.26 0) (fields_autoplaced yes) (effects (font (size 1.27 1.27)) (justify left))) (symbol (lib_id "Device:D_TVS") (at 638.81 48.26 0) (unit 1) (body_style 1) (exclude_from_sim no) (in_bom yes) (on_board yes) (in_pos_files yes) (dnp no) (property "Reference" "D2" (at 641.35 46.99 0) (effects (font (size 1.27 1.27)) (justify left))) (property "Value" "ESD9B5.0ST5G" (at 641.35 49.53 0) (effects (font (size 1.27 1.27)) (justify left))) (property "Footprint" "MIKILAB_ESD9B5_0ST5G:SODFL1006X40N" (at 638.81 48.26 0) (hide yes) (effects (font (size 1.27 1.27)))) (property "Datasheet" "" (at 638.81 48.26 0) (hide yes) (effects (font (size 1.27 1.27)))) (property "Description" "" (at 638.81 48.26 0) (hide yes) (effects (font (size 1.27 1.27)))) (property "MPN" "ESD9B5.0ST5G" (at 638.81 48.26 0) (hide yes) (effects (font (size 1.27 1.27)))) (property "LCSC" "C111566" (at 638.81 48.26 0) (hide yes) (effects (font (size 1.27 1.27)))) (pin "1") (pin "2")) (wire (pts (xy 711.20 48.26) (xy 708.66 48.26)) (stroke (width 0) (type default))) (label "EXTINT_IN" (at 708.66 48.26 180) (effects (font (size 1.27 1.27)) (justify right bottom))) (wire (pts (xy 718.82 48.26) (xy 721.36 48.26)) (stroke (width 0) (type default))) (global_label "GND_D" (shape passive) (at 721.36 48.26 0) (fields_autoplaced yes) (effects (font (size 1.27 1.27)) (justify left))) (symbol (lib_id "Device:D_TVS") (at 715.01 48.26 0) (unit 1) (body_style 1) (exclude_from_sim no) (in_bom yes) (on_board yes) (in_pos_files yes) (dnp no) (property "Reference" "D3" (at 717.55 46.99 0) (effects (font (size 1.27 1.27)) (justify left))) (property "Value" "ESD9B5.0ST5G" (at 717.55 49.53 0) (effects (font (size 1.27 1.27)) (justify left))) (property "Footprint" "MIKILAB_ESD9B5_0ST5G:SODFL1006X40N" (at 715.01 48.26 0) (hide yes) (effects (font (size 1.27 1.27)))) (property "Datasheet" "" (at 715.01 48.26 0) (hide yes) (effects (font (size 1.27 1.27)))) (property "Description" "" (at 715.01 48.26 0) (hide yes) (effects (font (size 1.27 1.27)))) (property "MPN" "ESD9B5.0ST5G" (at 715.01 48.26 0) (hide yes) (effects (font (size 1.27 1.27)))) (property "LCSC" "C111566" (at 715.01 48.26 0) (hide yes) (effects (font (size 1.27 1.27)))) (pin "1") (pin "2")) (wire (pts (xy 54.61 133.35) (xy 49.53 133.35)) (stroke (width 0) (type default))) (label "PPS_OUT" (at 49.53 133.35 180) (effects (font (size 1.27 1.27)) (justify right bottom))) (wire (pts (xy 54.61 135.89) (xy 49.53 135.89)) (stroke (width 0) (type default))) (label "EXTINT_IN" (at 49.53 135.89 180) (effects (font (size 1.27 1.27)) (justify right bottom))) (wire (pts (xy 54.61 138.43) (xy 49.53 138.43)) (stroke (width 0) (type default))) (global_label "GND_D" (shape passive) (at 49.53 138.43 180) (fields_autoplaced yes) (effects (font (size 1.27 1.27)) (justify right))) (symbol (lib_id "Connector_Generic:Conn_01x03") (at 59.69 135.89 0) (unit 1) (body_style 1) (exclude_from_sim no) (in_bom yes) (on_board yes) (in_pos_files yes) (dnp no) (property "Reference" "J7" (at 52.07 125.73 0) (effects (font (size 1.27 1.27)) (justify left))) (property "Value" "PPS/EXTINT" (at 52.07 128.27 0) (effects (font (size 1.27 1.27)) (justify left))) (property "Footprint" "Connector_PinHeader_2.54mm:PinHeader_1x03_P2.54mm_Vertical" (at 59.69 135.89 0) (hide yes) (effects (font (size 1.27 1.27)))) (property "Datasheet" "" (at 59.69 135.89 0) (hide yes) (effects (font (size 1.27 1.27)))) (property "Description" "" (at 59.69 135.89 0) (hide yes) (effects (font (size 1.27 1.27)))) (property "MPN" "2.54-1*3P" (at 59.69 135.89 0) (hide yes) (effects (font (size 1.27 1.27)))) (property "LCSC" "C49257" (at 59.69 135.89 0) (hide yes) (effects (font (size 1.27 1.27)))) (pin "1") (pin "2") (pin "3")) (text "Timing: serie e buffer" (exclude_from_sim no) (at 93.00 120.72 0) (effects (font (size 1.27 1.27)) (justify left bottom))) (wire (pts (xy 99.06 147.32) (xy 99.06 144.78)) (stroke (width 0) (type default))) (label "GNSS_TP" (at 99.06 144.78 90) (effects (font (size 1.27 1.27)) (justify left bottom))) (wire (pts (xy 99.06 154.94) (xy 99.06 157.48)) (stroke (width 0) (type default))) (hierarchical_label "GNSS_PPS" (shape passive) (at 99.06 157.48 270) (effects (font (size 1.27 1.27)) (justify right))) (symbol (lib_id "Device:R") (at 99.06 151.13 0) (unit 1) (body_style 1) (exclude_from_sim no) (in_bom yes) (on_board yes) (in_pos_files yes) (dnp no) (property "Reference" "R902" (at 101.60 149.86 0) (effects (font (size 1.27 1.27)) (justify left))) (property "Value" "33R" (at 101.60 152.40 0) (effects (font (size 1.27 1.27)) (justify left))) (property "Footprint" "Resistor_SMD:R_0603_1608Metric" (at 99.06 151.13 0) (hide yes) (effects (font (size 1.27 1.27)))) (property "Datasheet" "" (at 99.06 151.13 0) (hide yes) (effects (font (size 1.27 1.27)))) (property "Description" "" (at 99.06 151.13 0) (hide yes) (effects (font (size 1.27 1.27)))) (pin "1") (pin "2")) (wire (pts (xy 111.76 147.32) (xy 111.76 144.78)) (stroke (width 0) (type default))) (label "GNSS_PPS_BUF" (at 111.76 144.78 90) (effects (font (size 1.27 1.27)) (justify left bottom))) (wire (pts (xy 111.76 154.94) (xy 111.76 157.48)) (stroke (width 0) (type default))) (label "PPS_OUT_R" (at 111.76 157.48 270) (effects (font (size 1.27 1.27)) (justify right bottom))) (symbol (lib_id "Device:R") (at 111.76 151.13 0) (unit 1) (body_style 1) (exclude_from_sim no) (in_bom yes) (on_board yes) (in_pos_files yes) (dnp no) (property "Reference" "R903" (at 114.30 149.86 0) (effects (font (size 1.27 1.27)) (justify left))) (property "Value" "33R" (at 114.30 152.40 0) (effects (font (size 1.27 1.27)) (justify left))) (property "Footprint" "Resistor_SMD:R_0603_1608Metric" (at 111.76 151.13 0) (hide yes) (effects (font (size 1.27 1.27)))) (property "Datasheet" "" (at 111.76 151.13 0) (hide yes) (effects (font (size 1.27 1.27)))) (property "Description" "" (at 111.76 151.13 0) (hide yes) (effects (font (size 1.27 1.27)))) (pin "1") (pin "2")) (wire (pts (xy 124.46 147.32) (xy 124.46 144.78)) (stroke (width 0) (type default))) (label "PPS_OUT_R" (at 124.46 144.78 90) (effects (font (size 1.27 1.27)) (justify left bottom))) (wire (pts (xy 124.46 154.94) (xy 124.46 157.48)) (stroke (width 0) (type default))) (label "PPS_OUT" (at 124.46 157.48 270) (effects (font (size 1.27 1.27)) (justify right bottom))) (symbol (lib_id "Device:R") (at 124.46 151.13 0) (unit 1) (body_style 1) (exclude_from_sim no) (in_bom yes) (on_board yes) (in_pos_files yes) (dnp no) (property "Reference" "R904" (at 127.00 149.86 0) (effects (font (size 1.27 1.27)) (justify left))) (property "Value" "100R" (at 127.00 152.40 0) (effects (font (size 1.27 1.27)) (justify left))) (property "Footprint" "Resistor_SMD:R_0603_1608Metric" (at 124.46 151.13 0) (hide yes) (effects (font (size 1.27 1.27)))) (property "Datasheet" "" (at 124.46 151.13 0) (hide yes) (effects (font (size 1.27 1.27)))) (property "Description" "" (at 124.46 151.13 0) (hide yes) (effects (font (size 1.27 1.27)))) (pin "1") (pin "2")) (wire (pts (xy 137.16 147.32) (xy 137.16 144.78)) (stroke (width 0) (type default))) (label "EXTINT_IN" (at 137.16 144.78 90) (effects (font (size 1.27 1.27)) (justify left bottom))) (wire (pts (xy 137.16 154.94) (xy 137.16 157.48)) (stroke (width 0) (type default))) (label "EXTINT_R" (at 137.16 157.48 270) (effects (font (size 1.27 1.27)) (justify right bottom))) (symbol (lib_id "Device:R") (at 137.16 151.13 0) (unit 1) (body_style 1) (exclude_from_sim no) (in_bom yes) (on_board yes) (in_pos_files yes) (dnp no) (property "Reference" "R905" (at 139.70 149.86 0) (effects (font (size 1.27 1.27)) (justify left))) (property "Value" "100R" (at 139.70 152.40 0) (effects (font (size 1.27 1.27)) (justify left))) (property "Footprint" "Resistor_SMD:R_0603_1608Metric" (at 137.16 151.13 0) (hide yes) (effects (font (size 1.27 1.27)))) (property "Datasheet" "" (at 137.16 151.13 0) (hide yes) (effects (font (size 1.27 1.27)))) (property "Description" "" (at 137.16 151.13 0) (hide yes) (effects (font (size 1.27 1.27)))) (pin "1") (pin "2")) (wire (pts (xy 149.86 147.32) (xy 149.86 144.78)) (stroke (width 0) (type default))) (label "EXTINT_R" (at 149.86 144.78 90) (effects (font (size 1.27 1.27)) (justify left bottom))) (wire (pts (xy 149.86 154.94) (xy 149.86 157.48)) (stroke (width 0) (type default))) (global_label "GND_D" (shape passive) (at 149.86 157.48 270) (fields_autoplaced yes) (effects (font (size 1.27 1.27)) (justify right))) (symbol (lib_id "Device:R") (at 149.86 151.13 0) (unit 1) (body_style 1) (exclude_from_sim no) (in_bom yes) (on_board yes) (in_pos_files yes) (dnp no) (property "Reference" "R906" (at 152.40 149.86 0) (effects (font (size 1.27 1.27)) (justify left))) (property "Value" "100k" (at 152.40 152.40 0) (effects (font (size 1.27 1.27)) (justify left))) (property "Footprint" "Resistor_SMD:R_0603_1608Metric" (at 149.86 151.13 0) (hide yes) (effects (font (size 1.27 1.27)))) (property "Datasheet" "" (at 149.86 151.13 0) (hide yes) (effects (font (size 1.27 1.27)))) (property "Description" "" (at 149.86 151.13 0) (hide yes) (effects (font (size 1.27 1.27)))) (pin "1") (pin "2")) (wire (pts (xy 162.56 147.32) (xy 162.56 144.78)) (stroke (width 0) (type default))) (global_label "3V3" (shape passive) (at 162.56 144.78 90) (fields_autoplaced yes) (effects (font (size 1.27 1.27)) (justify left))) (wire (pts (xy 162.56 154.94) (xy 162.56 157.48)) (stroke (width 0) (type default))) (global_label "GND_D" (shape passive) (at 162.56 157.48 270) (fields_autoplaced yes) (effects (font (size 1.27 1.27)) (justify right))) (symbol (lib_id "Device:C") (at 162.56 151.13 0) (unit 1) (body_style 1) (exclude_from_sim no) (in_bom yes) (on_board yes) (in_pos_files yes) (dnp no) (property "Reference" "C904" (at 165.10 149.86 0) (effects (font (size 1.27 1.27)) (justify left))) (property "Value" "100nF" (at 165.10 152.40 0) (effects (font (size 1.27 1.27)) (justify left))) (property "Footprint" "Capacitor_SMD:C_0603_1608Metric" (at 162.56 151.13 0) (hide yes) (effects (font (size 1.27 1.27)))) (property "Datasheet" "" (at 162.56 151.13 0) (hide yes) (effects (font (size 1.27 1.27)))) (property "Description" "" (at 162.56 151.13 0) (hide yes) (effects (font (size 1.27 1.27)))) (pin "1") (pin "2")) (wire (pts (xy 175.26 147.32) (xy 175.26 144.78)) (stroke (width 0) (type default))) (global_label "3V3" (shape passive) (at 175.26 144.78 90) (fields_autoplaced yes) (effects (font (size 1.27 1.27)) (justify left))) (wire (pts (xy 175.26 154.94) (xy 175.26 157.48)) (stroke (width 0) (type default))) (global_label "GND_D" (shape passive) (at 175.26 157.48 270) (fields_autoplaced yes) (effects (font (size 1.27 1.27)) (justify right))) (symbol (lib_id "Device:C") (at 175.26 151.13 0) (unit 1) (body_style 1) (exclude_from_sim no) (in_bom yes) (on_board yes) (in_pos_files yes) (dnp no) (property "Reference" "C905" (at 177.80 149.86 0) (effects (font (size 1.27 1.27)) (justify left))) (property "Value" "100nF" (at 177.80 152.40 0) (effects (font (size 1.27 1.27)) (justify left))) (property "Footprint" "Capacitor_SMD:C_0603_1608Metric" (at 175.26 151.13 0) (hide yes) (effects (font (size 1.27 1.27)))) (property "Datasheet" "" (at 175.26 151.13 0) (hide yes) (effects (font (size 1.27 1.27)))) (property "Description" "" (at 175.26 151.13 0) (hide yes) (effects (font (size 1.27 1.27)))) (pin "1") (pin "2")) (embedded_fonts no))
